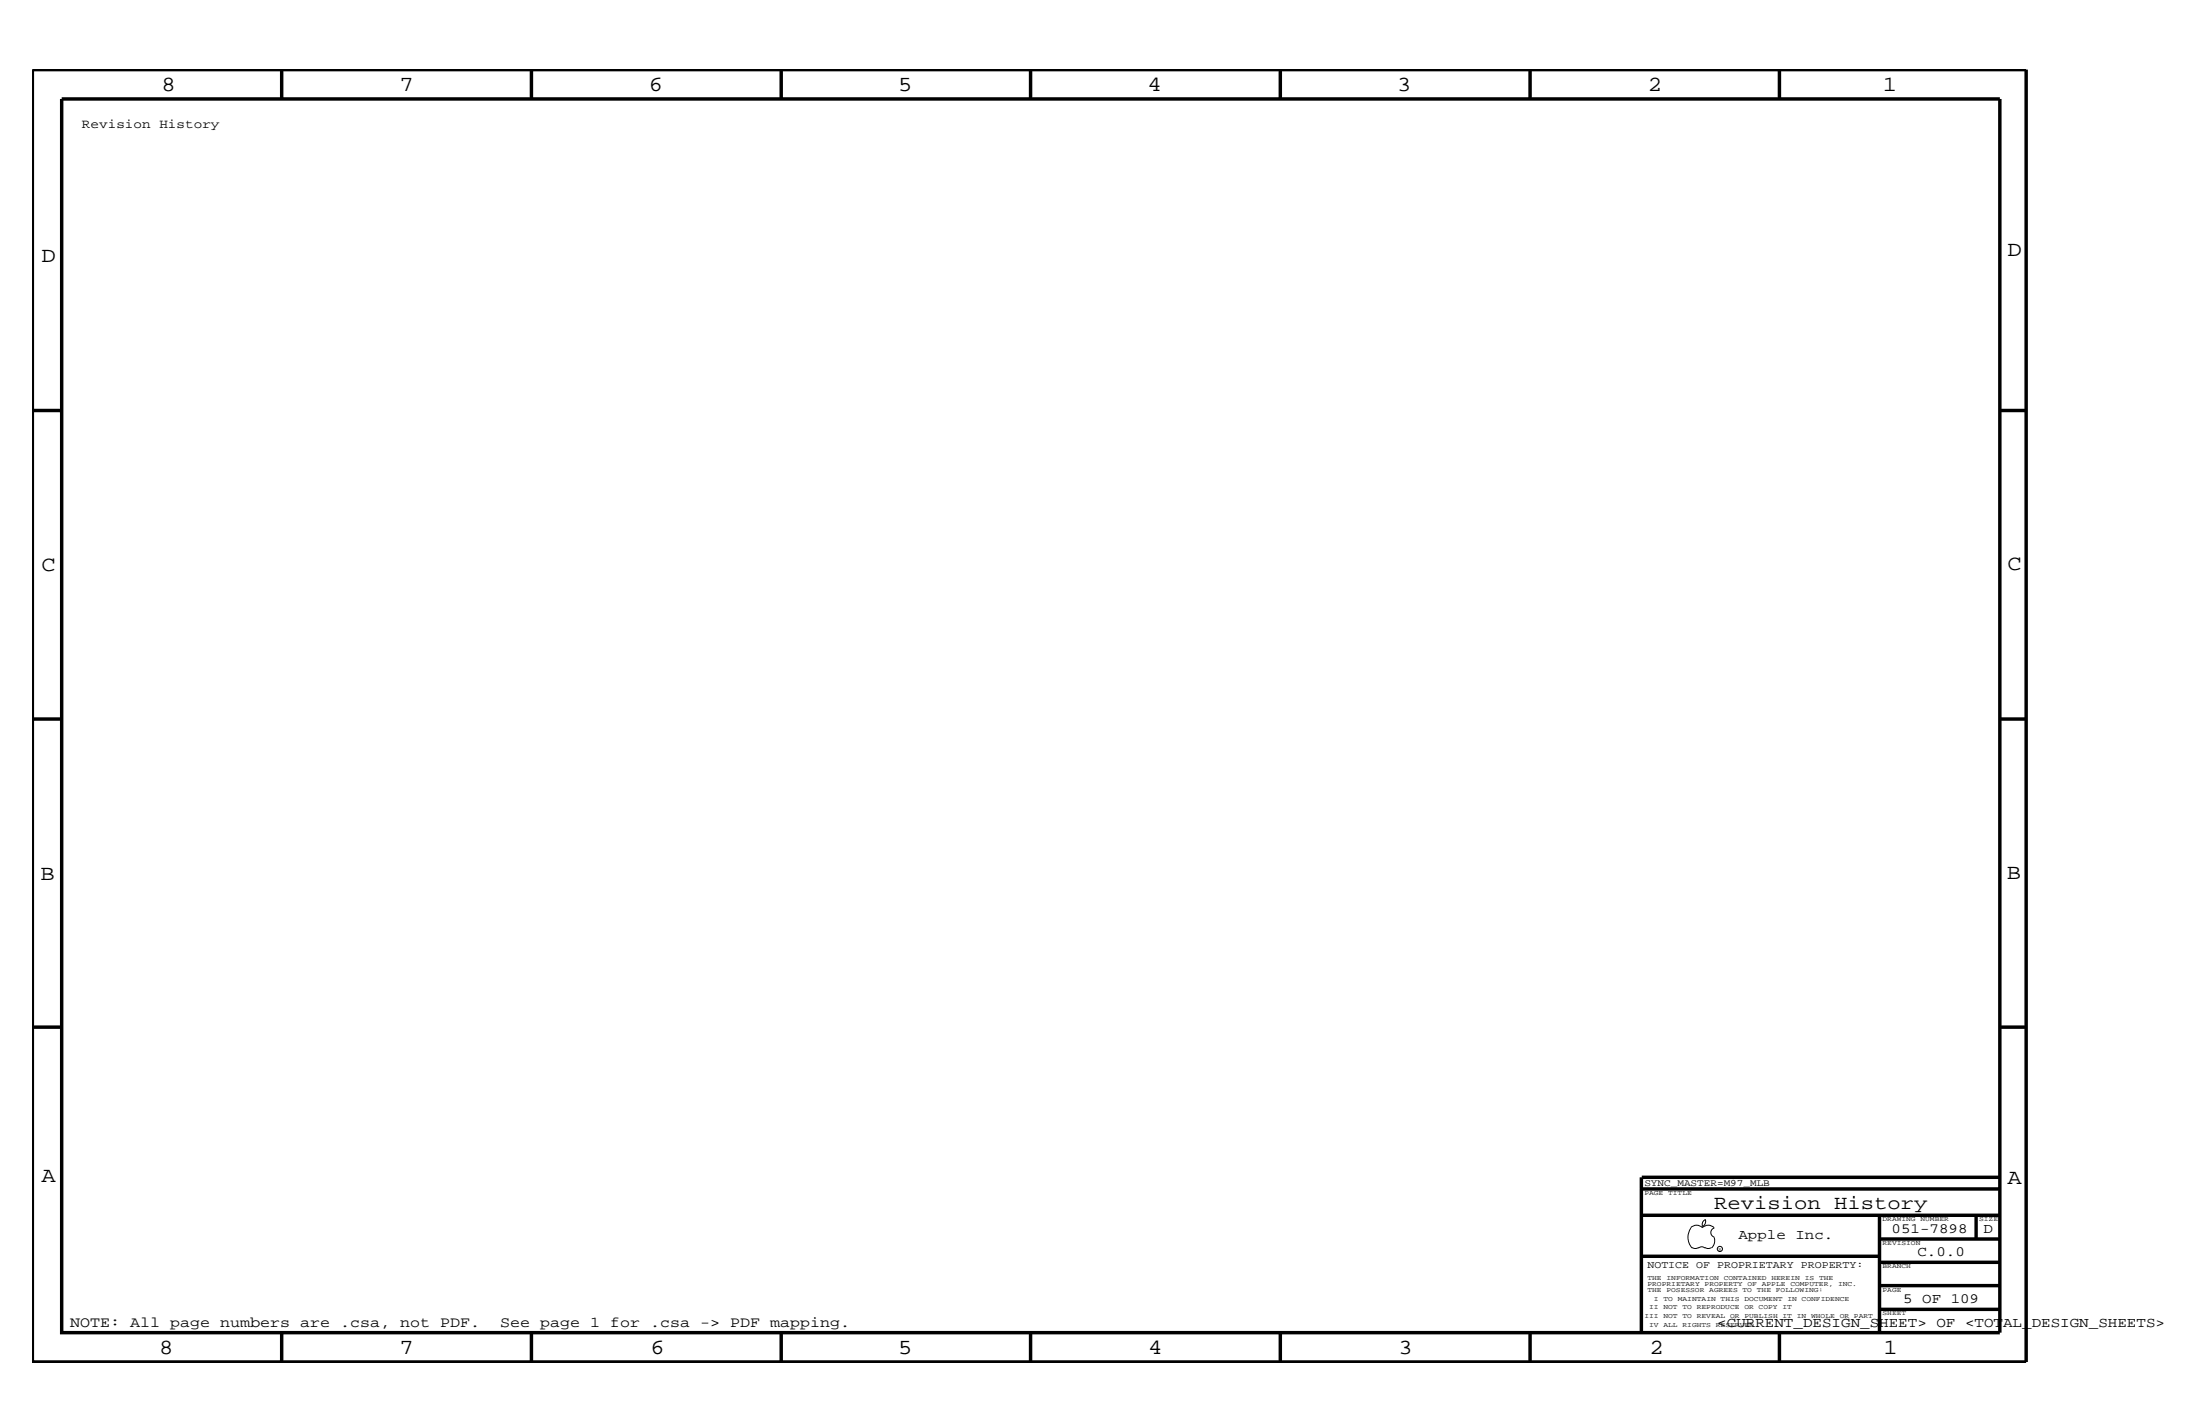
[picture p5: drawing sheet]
<svg xmlns="http://www.w3.org/2000/svg" width="432mm" height="279mm" viewBox="0 0 432 279" stroke-linecap="round" stroke-linejoin="round" font-family="sans-serif">
<g fill="none" stroke="#000" stroke-width=".68" stroke-linecap="butt">
<path d="M6.4 13.7h391.3v253.5h-391.3zM12.1 19.4h380.4v242.1h-380.4zM55.3 13.7v5.7M104.3 13.7v5.7M153.3 13.7v5.7M202.3 13.7v5.7M251.3 13.7v5.7M300.3 13.7v5.7M349.3 13.7v5.7M6.4 80.5h5.7M392.5 80.5h5.2M6.4 141.1h5.7"/>
<path d="M392.5 141.1h5.2M6.4 201.5h5.7M392.5 201.5h5.2M322.2 231v30.5M322.2 233.3h70.3M322.2 238.4h70.3M322.2 231h70.3M368.9 238.4v23.1M387.9 238.4v4.7M322.2 246.5h46.7M368.9 256.9h23.6M368.9 252.3h23.6"/>
<path d="M368.9 247.7h23.6M368.9 243.1h23.6M55.3 261.5v5.7M104.3 261.5v5.7M153.3 261.5v5.7M202.3 261.7v5.5M251.3 261.5v5.7M300.3 261.5v5.7M349.3 261.5v5.7"/>
</g>
<g fill="none" stroke="#000" stroke-width=".2">
<path d="M334.7 239.3l.1 .3a1.19 1.19 0 0 1-.6 1.1M334.8 239.3a1.02 1.02 0 0 0-.6 1.3M331.8 240.9a1.61 1.61 0 0 1 2.4 0M331.9 241a3.1 3.1 0 0 0 .2 3.9M332.1 244.8l.6 .2 .7-.2M333.4 244.9l.6-.3 .7 .3M334.1 240.9a1.61 1.61 0 0 1 2.3 0M334.6 244.8l.7 .2 .6-.2M336.4 242.8l.2 .6a1.95 1.95 0 0 1-.6 1.4M336.5 240.9a.93 .93 0 0 0-.7 .9 .93 .93 0 0 0 .7 .9"/>
<circle cx="337.6" cy="245.1" r=".51"/>
</g>
<g font-size="4.2">
<text x="31.7" y="17.8">8</text>
<text x="78.4" y="17.8">7</text>
<text x="127.3" y="17.8">6</text>
<text x="176.3" y="17.8">5</text>
<text x="225.2" y="17.8">4</text>
<text x="274.2" y="17.8">3</text>
<text x="323.4" y="17.8">2</text>
<text x="369.6" y="17.8">1</text>
<text x="8.1" y="51.3">D</text>
<text x="394" y="50.3">D</text>
<text x="8.1" y="112.1">C</text>
<text x="394" y="111.9">C</text>
<text x="8" y="172.7">B</text>
<text x="393.9" y="172.5">B</text>
<text x="8.1" y="232">A</text>
<text x="394" y="232.4">A</text>
<text x="31.2" y="265.6">8</text>
<text x="78.4" y="265.6">7</text>
<text x="127.7" y="265.6">6</text>
<text x="176.3" y="265.6">5</text>
<text x="225.4" y="265.6">4</text>
<text x="274.5" y="265.6">3</text>
<text x="323.8" y="265.6">2</text>
<text x="369.7" y="265.6">1</text>
</g>
<text font-size="3.9" x="336.4" y="237.3">Revision History</text>
<g font-size="3">
<text x="13.8" y="260.4">NOTE: All page numbers are .csa, not PDF.</text>
<text x="98.2" y="260.4">See page 1 for .csa -&gt; PDF mapping.</text>
</g>
<g font-size="2.8">
<text x="341.2" y="243.1">Apple Inc.</text>
<text x="371.3" y="241.9">051-7898</text>
<text x="389.3" y="241.9">D</text>
<text x="376.3" y="246.5">C.0.0</text>
<text x="373.5" y="255.7">5 OF 109</text>
<text x="337.1" y="260.4">&lt;CURRENT_DESIGN_SHEET&gt; OF &lt;TOTAL_DESIGN_SHEETS&gt;</text>
</g>
<text font-size="2.5" x="16.1" y="25.2">Revision History</text>
<text font-size="2" x="323.3" y="248.9">NOTICE OF PROPRIETARY PROPERTY:</text>
<text font-size="1.9" x="322.7" y="232.7">SYNC_MASTER=M97_MLB</text>
<g font-size="1.4">
<text x="322.7" y="234.4">PAGE TITLE</text>
<text x="369.5" y="239.6">DRAWING NUMBER</text>
<text x="388.5" y="239.6">SIZE</text>
<text x="369.5" y="244.2">REVISION</text>
<text x="323.3" y="251.1">THE INFORMATION CONTAINED HEREIN IS THE</text>
<text x="369.5" y="248.9">BRANCH</text>
<text x="323.3" y="253.4">THE POSESSOR AGREES TO THE FOLLOWING:</text>
<text x="323.3" y="252.3">PROPRIETARY PROPERTY OF APPLE COMPUTER, INC.</text>
<text x="323.7" y="256.9">II NOT TO REPRODUCE OR COPY IT</text>
<text x="324.6" y="255.2">I TO MAINTAIN THIS DOCUMENT IN CONFIDENCE</text>
<text x="369.5" y="253.4">PAGE</text>
<text x="322.7" y="258.6">III NOT TO REVEAL OR PUBLISH IT IN WHOLE OR PART</text>
<text x="323.7" y="260.4">IV ALL RIGHTS RESERVED</text>
<text x="369.5" y="258.1">SHEET</text>
</g>
<text font-size=".9" x="337.3" y="245.4">R</text>
</svg>
